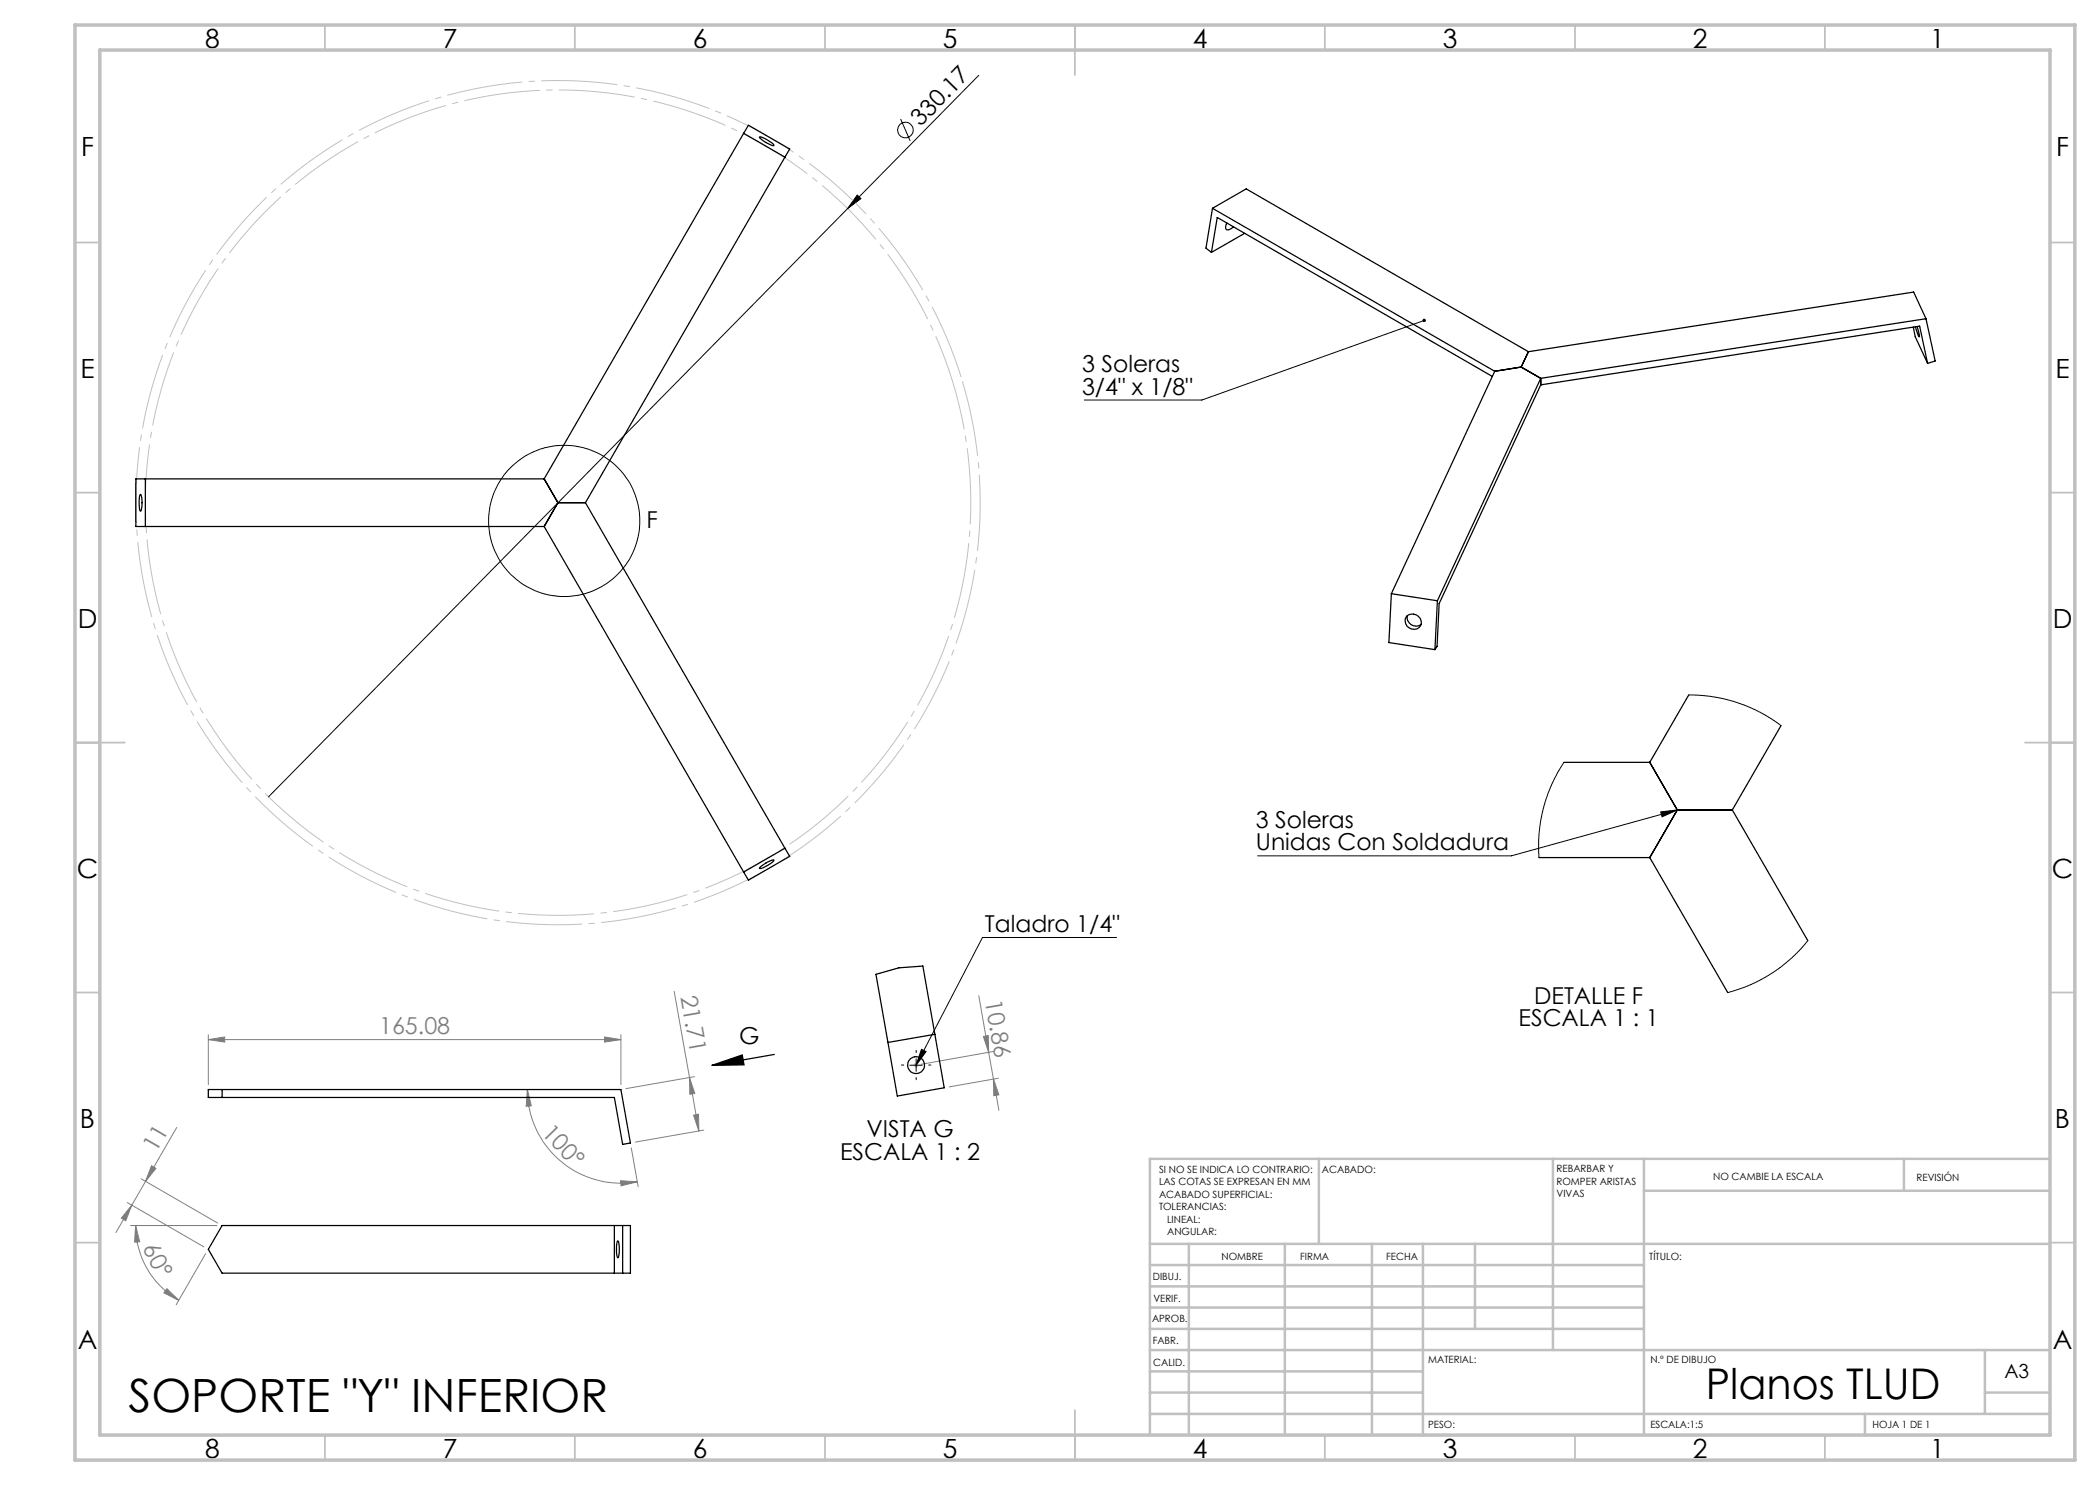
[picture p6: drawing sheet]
<svg xmlns="http://www.w3.org/2000/svg" width="420mm" height="297mm" viewBox="0 0 420 297" stroke-linecap="round" stroke-linejoin="round" font-family="sans-serif">
<g fill="none" stroke="#000" stroke-width=".2">
<path d="M195.8 15.1l-142.1 144.3M171.4 39l.8 .7-2.7 2zM180.1 23.8l1.9 4.4M284.8 64.1l-44.4 15.9h-23.5M332.1 162.4l3.4-.4-3.1 1.4zM335.5 162l-33.2 9.2h-50.8M223.3 187.5h-26.8l-13.3 25.5M182 213h2.5M183.2 211.8v2.5M184.3 209.9l.9 .4-2 2.7z"/>
<circle cx="181.1" cy="26" r="1.56"/>
<circle cx="112.9" cy="104.2" r="15.1"/>
</g>
<path d="M142.4 213.1l6-2.1 .4 2zM154.9 210.9l-12.5 2.2" fill="none" stroke="#000" stroke-width=".25"/>
<path d="M190.6 76.4a82.5 82.5 0 0 0-138.4-33.2 82.5 82.5 0 0 0 38.1 137.1 82.5 82.5 0 0 0 101.4-99.7l-1.1-4.2" fill="none" stroke="#c0c0c0" stroke-width=".2" stroke-dasharray="15.2 1.3 1.3 1.3" stroke-dashoffset="5.5" stroke-linecap="butt"/>
<path d="M192.4 75.8a84.4 84.4 0 0 0-141.5-33.9 84.4 84.4 0 0 0 38.9 140.2 84.4 84.4 0 0 0 103.7-102l-1.1-4.3" fill="none" stroke="#c0c0c0" stroke-width=".2" stroke-dasharray="15.2 1.3 1.3 1.3" stroke-dashoffset="-.4" stroke-linecap="butt"/>
<path d="M182.7 213h1M182.9 212.7l.7 .7M183.2 212.5v1M183.6 212.7l-.7 .7" fill="none" stroke="#c0c0c0" stroke-width=".2"/>
<g fill="none" stroke="#808080" stroke-width=".2">
<path d="M134.8 198.3l5 27.9M195.8 199.1l1.9 11.4M41.7 207.9l3.2-.5v1zM41.7 206.9v10M41.7 207.9h82.5M105.5 217.9l.8 3.3-1.1 .1zM105.5 217.9a18.7 18.7 0 0 0 22 18.5M120.9 207.4l3.3 .5-3.3 .5zM124.2 206.9v10M137.9 215.5l1.1 3.2-1 .2zM138.9 215.3l-13.7 2.4M196.7 207.3l1-.2v3.4z"/>
<path d="M197.7 210.5l1 5.3M198.7 215.8l1.1 6.3M198.7 215.8l1.1 3.2-1 .1zM198.7 210.3l-14.5 2.6M199.7 215.6l-9.9 1.8M28.2 235.8l15.3 8.8M30.3 233.1l.9 .6-2.1 2.6zM35.3 225.5l-12.1 21M124.1 236.1l3.4 .3-3.3 .8zM126.3 229.6l1.3 7.7M138.7 223l1-.2 .1 3.4zM140.8 226l-13.7 2.4"/>
<path d="M25.5 240.5l15.3 8.9M26.1 245.1h17.3M26.4 241l-1.2 3.2-.9-.6zM27.1 245.1l.8 3.3h-1zM27.1 245.1a17.1 17.1 0 0 0 8.7 15M33.4 257.7l2.4 2.4-3-1.5zM41.1 250.7l-5.9 10.2"/>
</g>
<path d="M180.7 213h-.4M183.2 210.5v-.4M183.2 215.5v.4M185.7 213h.5" fill="none" stroke="#000" stroke-width=".2" stroke-dasharray="15.2 1.3 1.3 1.3"/>
<g fill="none" stroke="#c0c0c0" stroke-width=".35">
<path d="M65 5v5M115 5v5M165 5v5M215 5v10M265 5v5M315 5v5M365 5v5M15 48.5h5M410 48.5h5M15 98.5h5M410 98.5h5M15 148.5h10"/>
<path d="M405 148.5h10M15 198.5h5M410 198.5h5M15 248.5h5M410 248.5h5M65 287v5M115 287v5M165 287v5M215 282v10M265 287v5M315 287v5M365 287v5"/>
</g>
<g fill="none" stroke="#c0c0c0" stroke-width=".5">
<path d="M263.8 231.8v17M310.6 231.8v38.2M328.8 231.8v55.2M328.8 238.2h81.2M380.8 231.8v6.4M410 231.8h-180v55.2M230 248.8h180M230 257.3h98.8M230 253h98.8M237.8 248.8v38.2M257 248.8v38.2M274.4 248.8v38.2"/>
<path d="M284.6 248.8v38.2M295 248.8v17M230 265.8h98.8M230 261.5h98.8M230 278.5h54.6M230 274.3h54.6M230 270h180M397 278.5h13M397 270v12.8M230 282.8h180M373 282.8v4.2"/>
</g>
<path d="M15 5h400v287h-400zM20 10h390v277h-390z" fill="none" stroke="#c0c0c0" stroke-width=".7"/>
<g fill="#000">
<path d="M171.4 39l.8 .7-2.7 2zM142.4 213.1l6-2.1 .4 2z"/>
<path d="M284.6 63.8a.34 .34 0 0 0 .2 .6 .34 .34 0 0 0 .4-.4l-.4 .1 .4-.1a.33 .33 0 0 0-.6-.2zM332.1 162.4l3.4-.4-3.1 1.4zM184.3 209.9l.9 .4-2 2.7z"/>
</g>
<g fill="#808080">
<path d="M198.7 215.8l1.1 3.2-1 .1zM196.7 207.3l1-.2v3.4z"/>
<path d="M30.3 233.1l.9 .6-2.1 2.6zM26.4 241l-1.2 3.2-.9-.6z"/>
<path d="M137.9 215.5l1.1 3.2-1 .2zM138.7 223l1-.2 .1 3.4z"/>
<path d="M27.1 245.1l.8 3.3h-1zM33.4 257.7l2.4 2.4-3-1.5z"/>
<path d="M105.5 217.9l.8 3.3-1.1 .1zM124.1 236.1l3.4 .3-3.3 .8z"/>
<path d="M41.7 207.9l3.2-.5v1zM120.9 207.4l3.3 .5-3.3 .5z"/>
</g>
<g fill="none" stroke="#000" stroke-width=".25">
<path d="M148.7 26.7l8.3 4.7M148.7 26.7l-39.9 69.1M148.7 26.7l1-1.7 8.2 4.8-.9 1.6M151.9 27.4a5.7 5.7 0 0 1 2.9 1.7 4 4 0 0 1-2.6-1.3zM157 31.4l-39.9 69.1M242.3 50.5l1.2-7 55 31.8M242.5 41.7l6.7-3.9 56.5 32.5M242.5 41.7l56.4 32.6M242.5 41.7l-1.3 7.9 1.1 .9M245.4 44.6a1.12 1.12 0 0 0-.1 1.3 1.39 1.39 0 0 0 1.4-.5M245.4 44.7l-.1 .1M248.9 46.7l-6.6 3.8"/>
<path d="M298.9 74.3l-20.6 44.4M304.2 73.4l-5.3 .9M304.2 73.4l4 2.3M305.7 70.3l-1.5 3.1M308.2 75.7v1.3M308.2 77l-20.4 43.7-.4 8.6-.4 .6M308.2 75.7l-20.7 44.5M382.7 65.4l.3 1.9 2.5 5.4M383.4 65.3l.5 1.9-.1 .2-.7-2M385.2 63.7l-2.5-5.3-77 11.9M385.2 63.7l-77 12M385.2 63.7l1.8 8.5-1.5 .5"/>
<path d="M385.5 72.7l-1.6-7.5-75.7 11.8M28.1 98.9a4.6 4.6 0 0 1 0 3.3 5.8 5.8 0 0 1 0-3.3zM29.1 95.8v9.5M108.8 95.8h-81.6v9.5h81.6M108.8 95.8l2.8 4.7M108.8 105.3l39.9 69.1M111.6 100.5l-2.8 4.8M111.6 100.5h5.5M117.1 100.5l39.9 69.1M278.3 118.7l-.5 9.8 9.2 1.4M278.3 118.7l9.2 1.5M281.3 123.3a1.72 1.72 0 0 1 2.2-.2 1.72 1.72 0 0 1 .6 2.1 1.69 1.69 0 0 1-2.3 .4 1.69 1.69 0 0 1-.5-2.3z"/>
<path d="M281.4 123.2a1.77 1.77 0 0 0 .9 1.8 1.77 1.77 0 0 0 1.9-.1M287.5 120.2l-.5 9.7M337.7 139l-7.7 13.5M312.8 152.5h17.2M330 152.5l5.5 9.5h11M330 152.5l5.5 9.5-5.5 9.5M356.2 145.1l-9.7 16.9M151.9 173.5a4.7 4.7 0 0 1 2.9-1.5 5.3 5.3 0 0 1-2.9 1.7zM157 169.6l-8.3 4.8M157 169.6l.9 1.7-8.2 4.7-1-1.6M307.8 171.5h22.2M330 171.5l15.5 27"/>
<path d="M346.5 162h-11l-5.5 9.5M346.5 162l15.1 26.1M175.2 194.9l4.6-1.3 4.8-.4 4.2 24.4-9.3 1.6zM41.7 217.9h82.5l1.9 10.7-1.6 .3-1.6-9.4h-81.2zM44.4 217.9v1.6M187 206.9l-9.4 1.6M44.4 245.1h81.7v9.5h-81.7l-2.7-4.7zM122.9 245.1v9.5M123.5 248.2a4.6 4.6 0 0 1 0 3.4 5.9 5.9 0 0 1 0-3.4zM124.5 245.1v9.5"/>
<circle cx="183.2" cy="213" r="1.7"/>
</g>
<path d="M337.7 139l4.2 .2 4.5 1 2.5 .8 3.1 1.4 2.2 1.3 2 1.4M312.8 152.5l-1.2 1.9-1.4 2.9-1.6 4.6-.8 4.8v4.8M361.6 188.1l-1.5 1.8-1.8 1.7-3.5 2.8-1.8 1.1-2.7 1.3-1.7 .8-3.1 .9" fill="none" stroke="#000" stroke-width=".2"/>
<text font-size="9.2" x="25.7" y="282.4">SOPORTE &quot;Y&quot; INFERIOR</text>
<text font-size="8.5" x="341.2" y="279.7">Planos TLUD</text>
<g font-size="5.3">
<text x="41" y="9.5">8</text>
<text x="88.5" y="9.5">7</text>
<text x="138.5" y="9.5">6</text>
<text x="188.5" y="9.5">5</text>
<text x="238.5" y="9.5">4</text>
<text x="288.5" y="9.5">3</text>
<text x="338.5" y="9.5">2</text>
<text x="386" y="9.5">1</text>
<text x="16.2" y="31.2">F</text>
<text x="411.2" y="31.2">F</text>
<text x="16.1" y="75.5">E</text>
<text x="411.1" y="75.5">E</text>
<text x="15.5" y="125.5">D</text>
<text x="410.5" y="125.5">D</text>
<text x="15.4" y="175.5">C</text>
<text x="410.4" y="175.5">C</text>
<text x="16" y="225.5">B</text>
<text x="411" y="225.5">B</text>
<text x="15.5" y="269.7">A</text>
<text x="410.5" y="269.7">A</text>
<text x="41" y="291.5">8</text>
<text x="88.5" y="291.5">7</text>
<text x="138.5" y="291.5">6</text>
<text x="188.5" y="291.5">5</text>
<text x="238.5" y="291.5">4</text>
<text x="288.5" y="291.5">3</text>
<text x="338.5" y="291.5">2</text>
<text x="386" y="291.5">1</text>
</g>
<g font-size="4.7">
<text x="184.1" y="25.4" transform="rotate(-45 184.1 25.4)">330.17</text>
<text x="216.4" y="74.4">3 Soleras</text>
<text x="216.4" y="78.9">3/4&quot; x 1/8&quot;</text>
<text x="129.3" y="105.5">F</text>
<text x="251.2" y="165.5">3 Soleras</text>
<text x="251.2" y="170.1">Unidas Con Soldadura</text>
<text x="197" y="186.5">Taladro 1/4&quot;</text>
<text x="306.8" y="200.7">DETALLE F</text>
<text x="147.9" y="208.8">G</text>
<text x="303.7" y="205.2">ESCALA 1 : 1</text>
<text x="173.3" y="227.4">VISTA G</text>
<text x="168" y="231.9">ESCALA 1 : 2</text>
</g>
<g font-size="4.7" fill="#808080">
<text x="136.1" y="199.3" transform="rotate(80 136.1 199.3)">21.71</text>
<text x="197" y="200.2" transform="rotate(80 197 200.2)">10.86</text>
<text x="75.8" y="206.9">165.08</text>
<text x="108.2" y="226.8" transform="rotate(46 108.2 226.8)">100°</text>
<text x="31.2" y="230.6" transform="rotate(-60 31.2 230.6)">11</text>
<text x="28.4" y="249.7" transform="rotate(62 28.4 249.7)">60°</text>
</g>
<text font-size="3.9" x="400.9" y="275.5">A3</text>
<g font-size="2">
<text x="231.8" y="234.6">SI NO SE INDICA LO CONTRARIO:</text>
<text x="231.8" y="237.1">LAS COTAS SE EXPRESAN EN MM</text>
<text x="231.8" y="239.6">ACABADO SUPERFICIAL:</text>
<text x="264.4" y="234.6">ACABADO:</text>
<text x="311.3" y="234.5">REBARBAR Y</text>
<text x="311.3" y="237">ROMPER ARISTAS</text>
<text x="311.3" y="239.5">VIVAS</text>
<text x="342.6" y="236">NO CAMBIE LA ESCALA</text>
<text x="383.3" y="236.2">REVISIÓN</text>
<text x="231.8" y="242.1">TOLERANCIAS:</text>
<text x="233.4" y="244.6">LINEAL:</text>
<text x="233.4" y="247.1">ANGULAR:</text>
<text x="244.3" y="252">NOMBRE</text>
<text x="260" y="251.9">FIRMA</text>
<text x="277.2" y="251.9">FECHA</text>
<text x="329.9" y="251.9">TÍTULO:</text>
<text x="230.6" y="256.1">DIBUJ.</text>
<text x="230.7" y="260.3">VERIF.</text>
<text x="230.4" y="264.4">APROB.</text>
<text x="230.5" y="268.8">FABR.</text>
<text x="230.7" y="273.1">CALID.</text>
<text x="285.6" y="272.5">MATERIAL:</text>
<text x="330.1" y="272.5">N.º DE DIBUJO</text>
<text x="285.6" y="285.5">PESO:</text>
<text x="330.1" y="285.6">ESCALA:1:5</text>
<text x="374.5" y="285.6">HOJA 1 DE 1</text>
</g>
</svg>
